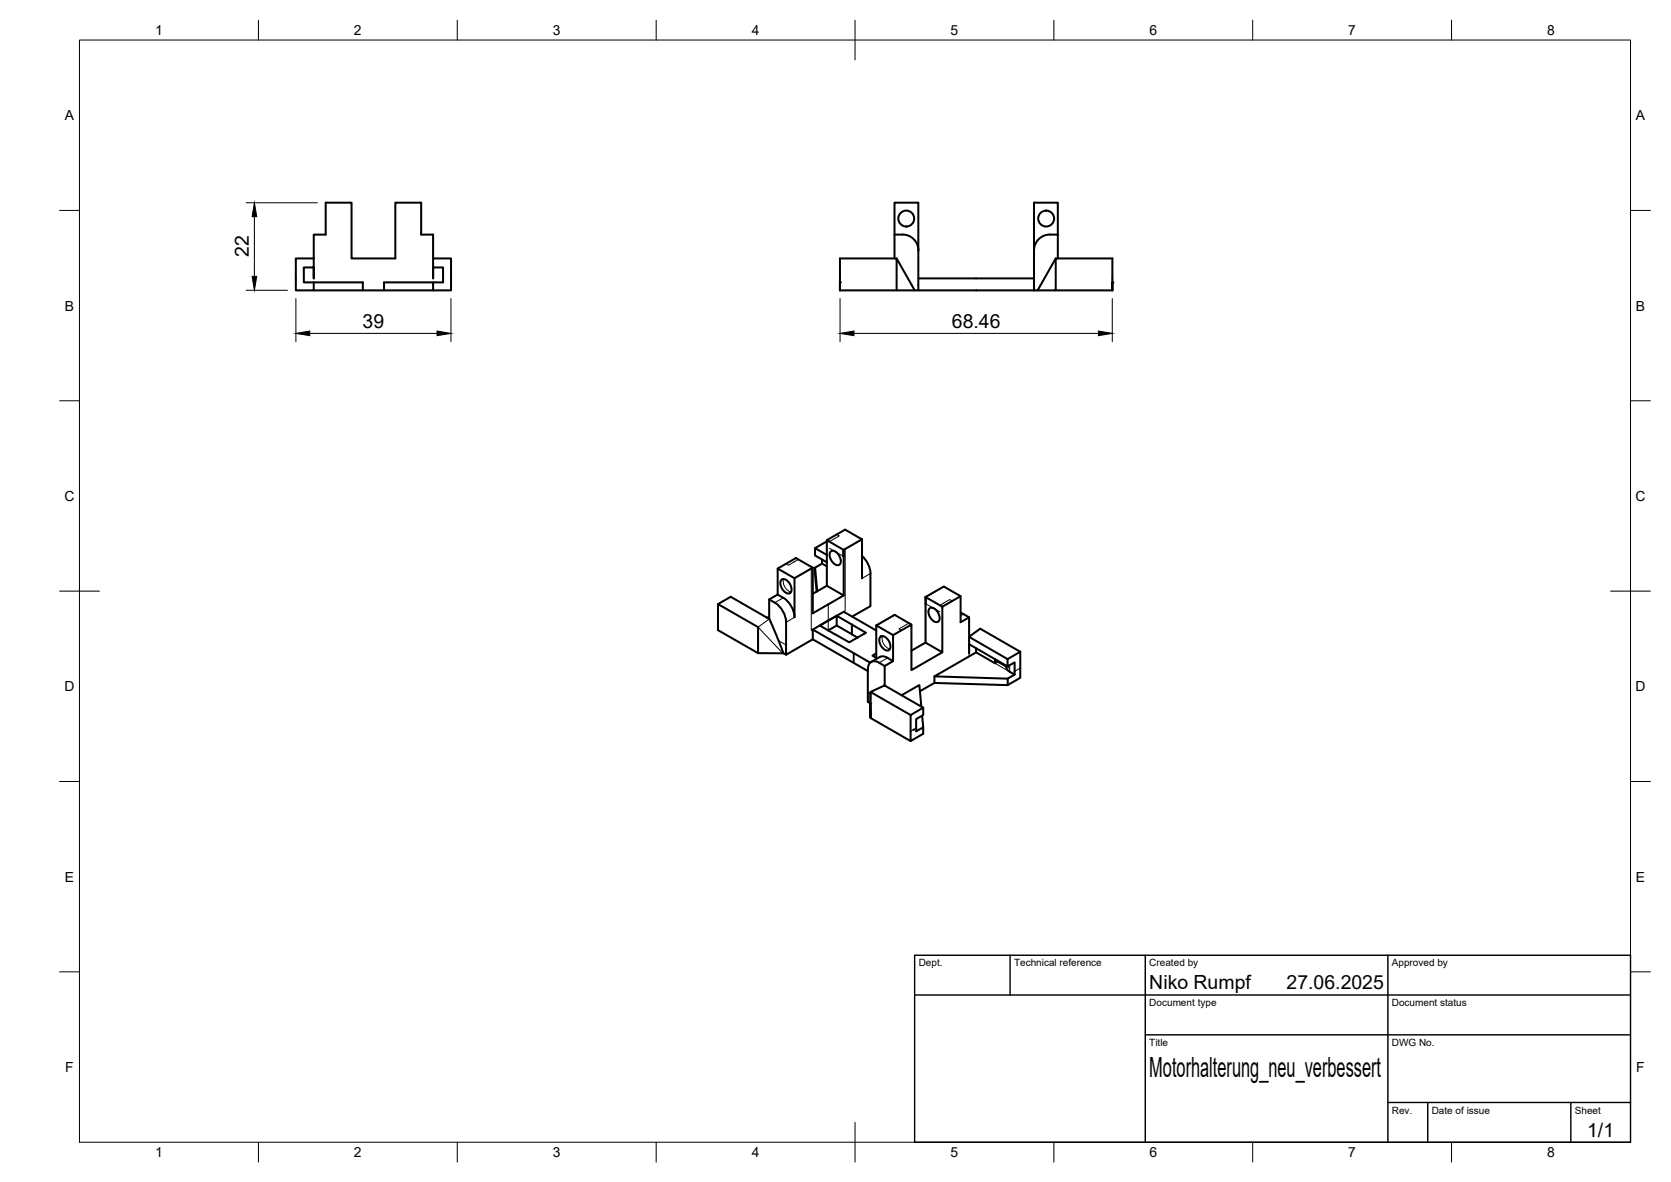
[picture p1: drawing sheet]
<svg xmlns="http://www.w3.org/2000/svg" width="420mm" height="297mm" viewBox="0 0 420 297" stroke-linecap="round" stroke-linejoin="round" font-family="sans-serif">
<!-- layer: Visible -->
<g fill="none" stroke="#000" stroke-width=".51">
<path d="M224.9 59v-8.1h6v12M224.9 59a5.5 5.5 0 0 1 4.9 1.1 4 4 0 0 1 1.1 2.8M224.9 59v5.9M260 50.9h6v8.1a5.4 5.4 0 0 0-4.8 1.1 4 4 0 0 0-1.2 2.8zM266 59v5.9M78.9 64.9v-5.9h3v-8.1h6.5v14h11v-14h6.5v8.1h3v5.9M78.9 64.9h-4.5v8.1h4.5v-2M78.9 64.9v2.3h-2.5v3.8h14.8v2h-12.3M78.9 67.2v2.8M91.2 73h5.4M108.9 71v2h4.5v-8.1h-4.5v2.3h2.5v3.8h-14.8v2h12.3M108.9 67.2v2.8"/>
<path d="M211.2 73h18.8M211.2 71v2v-8.1h14.2v8.1M225.4 64.9l4.6 8.1h30.9M230.9 70h29.1M230.9 63v10M260 63v10M265.5 64.9l-4.6 8.1h4.6v-8.1h14.2v8.1v-2M265.5 73h14.2M204.9 137.8v1.8l3 1.7M204.9 137.8l3 1.7M207.9 135.7v11.5l4.3 2.4v-11.4M207.9 136l-3 1.8"/>
<path d="M208.8 138.7a1.61 1.61 0 0 1 2.3 1.1l.2 .5a1.04 1.04 0 0 1 0 1.3 1.04 1.04 0 0 1-1.3 .3 2.72 2.72 0 0 1-1.2-3.2zM212.1 138.2h.1M212.1 138.2l-4.2-2.5 4.6-2.6 4.2 2.4-4.5 2.7M212.1 138.2v1.6M216.7 139.7l1.4 1.7 .7 2.1 .1 8.8-4.6 2.6M216.7 135.5v9.8M180.5 151.8l10.1 5.8v6.5M192.7 155.2h.7M193.4 155.6l-9.7-5.6-3.2 1.8v6.6l10.1 5.7 6.4 .1M193.4 150.7a6.5 6.5 0 0 1 4.3 5.7M193.4 155.6h.1M193.4 155.6l3.6 8.6"/>
<path d="M195.5 149.4l-2.1 1.3v4.9M196.6 145.6a2.21 2.21 0 0 1 2.4 2.3 .94 .94 0 0 1-.4 1.2 .94 .94 0 0 1-1.2-.3 2.72 2.72 0 0 1-1-2.9zM197.7 156.4v8.1M199.8 145.3v9.8M204.4 142.7v11.4l7.8-4.5M204.4 142.7l-4.3-2.5-4.6 2.7M204.4 142.7l-4.6 2.6-4.3-2.4v6.5a6.6 6.6 0 0 1 4.3 5.7M204.4 158.2v2.5M204.9 142.6l.4 6.1M206.7 141.6l-1.8 1 .6 6M206.7 140.6v1M206.7 141.6l1.2 .7"/>
<path d="M207.9 147.2l-3.5 2M208.3 156l-3.9 2.2 14.4 8.3M208.3 156l-2.2 1.2 7.5 4.2 2-1.2M208.3 156l3.9-2.3 8.1 4.7M210.4 157.2l3.8 2.2M210.4 157.2l-2.1 1.2M210.4 154.7l-2.1 1.3M214.2 157v2.4M214.2 157l-3.8-2.3v2.5M214.2 157l3.5 2-2.1 1.2M214.2 159.4l1.4 .8M220.3 157.2v8.4"/>
<path d="M221.5 159.9a2.21 2.21 0 0 1 2.4 2.3 .94 .94 0 0 1-.4 1.2 .94 .94 0 0 1-1.2-.2 2.72 2.72 0 0 1-1.1-3zM224.6 159.6v6.5a4 4 0 0 0-3.1-1.1l-2.5 1.4M224.6 159.6l4.6-2.6v11.4l7.7-4.5M229.2 157l-4.3-2.5-4.6 2.7 4.3 2.4M232.7 150.1v11.4l4.2 2.4v-11.4M232.7 150.1l4.2 2.4M232.7 150l4.6-2.6 4.2 2.4v6.6l2.2-1.3M232.7 150.1l.1 1.6M233.6 153a1.61 1.61 0 0 1 2.3 1.1l.2 .5a1.04 1.04 0 0 1 .1 1.3 1.04 1.04 0 0 1-1.3 .3 2.72 2.72 0 0 1-1.3-3.2zM241.5 149.8l-4.6 2.7M241.5 154l2.2 1.1v4.9M197 164.1l.7 .4 6.7-3.8 13.8 7.9"/>
<path d="M220.3 164.2l-.9 .6 .9 .5M221 166.5l1.4 .9M221.1 166.5a1.74 1.74 0 0 0-2.1-.1 1.74 1.74 0 0 0-.8 1.8v8.2l.6 .3M222.4 172.3l-3.5 1.6v6.5v-6.5l10.1 5.8M222.4 172.3h.1M222.5 172.3l9.6 5.5M224.6 166.1l-2.2 1.3v4.9M226.7 174.7l4.5-2.5 .5 5.4M231.9 179.8l.2 3-1.7 1v-.8M232.1 177.8l-3.1 1.9v6.5l3.1-1.8v-1.6M232.1 177.8v1.9l-1.7 1v2.3M232.7 161.5l-3.5 2"/>
<path d="M234.9 170v1.6l18.5 .6M234.9 171.6l-3.6 2.1M243.7 160v4.1M243.7 161.9l9.6 5.6M243.7 160l9.6 5.6M243.7 160l2.8-2 10 5.8M245.4 162.9v1l4.8 2.8M245.4 163.9l-10.5 6.1 18.5 .5 1.7-1M250.2 165.6v1.1l.7-.4v-.3M250.9 166.3l2.1 1.2M253.4 170.5v1.7M256.5 163.8l-3.2 1.8v1.9l1.8-1v3a2.84 2.84 0 0 1-2.1-1.9v-.3"/>
<path d="M256.5 163.8v6.5l-3.1 1.9M218.9 180.4l10.1 5.8"/>
<circle cx="227.9" cy="54.9" r="2"/>
<circle cx="263" cy="54.9" r="2"/>
</g>
<g fill="#000">
<circle cx="211.2" cy="71" r=".25"/>
<circle cx="279.7" cy="71" r=".25"/>
<circle cx="208.3" cy="158.4" r=".25"/>
<circle cx="218.8" cy="176.8" r=".25"/>
<circle cx="222.3" cy="172.3" r=".25"/>
<circle cx="229.7" cy="183.4" r=".25"/>
</g>
<!-- layer: Visible Narrow -->
<g fill="none" stroke="#000" stroke-width=".25">
<path d="M208.5 137.8l1.3 .7M210.2 138.7l1.9 1.1M210.4 134.3l.6 .4-2.5 1.4M212.1 139.8h.1M212.1 138.2h.1M212.1 139.8v9.8M212.5 138v15.5l-.3 .2M216.7 135.5l-4.6 2.7M193.4 155.6l-2.8 2 6.2 6.6M196.9 150.2l-2.1 1.3M197.1 145.5a2.72 2.72 0 0 0 1.8 3.3M199.8 155.1l-2.1 1.3"/>
<path d="M200.7 140.6l-2.4 1.4-.7-.3M204 142.9v15.5l.4-.2M204.3 142.6l-4.6 2.7M208.3 151.9v6.5M216.8 145.3v.1M218.9 144.1l-2.2 1.3M221.9 159.8a2.72 2.72 0 0 0 1.9 3.3M225 154.5l-4.6 2.7M228.5 156.6l-2.5 1.4 .7 .4M232.7 151.7l.1 9.8M232.8 151.7l1.9 1.1M235 153l1.3 .8"/>
<path d="M237.4 147.4l-4.6 2.7M239.4 151l-.6-.3-2.5 1.4M242.3 154.3l-.8 .5M246.5 158l-2.8 2v.9M195.8 161l1.8 1v2.5M214.5 164.1v2.4M214.7 164.1v2.5M214.7 164.2v2.4M218.9 174.3l-.6-.3v2.4M219.7 164.6v.4M222.4 172.3l-3.5 1.6-.1 2.9M223.2 165.3l-2.2 1.2"/>
<path d="M243.7 164.1v.9M250.2 166.7l3.7 2.1v-1.6M250.4 165.7l-.2 .1M253.2 167.4l.7 .6M253.4 170.5v1.7M256.5 167.9l-1.4 .8M230.4 183l-1.4 .8M232.1 182.8v1.6"/>
</g>
<!-- layer: BORDER -->
<g fill="none" stroke="#000" stroke-width=".25">
<path d="M20 10.1h390v276.9h-390zM65 5.1v5M115 5.1v5M165 5.1v5M215 5.1v10M265 5.1v5M315 5.1v5M365 5.1v5M15 52.9h5M410 52.9h5M15 100.7h5M410 100.7h5"/>
<path d="M15 148.6h10M405 148.6h10M15 196.4h5M410 196.4h5M15 244.2h5M410 244.2h5M65 287v5M115 287v5M165 287v5M215 282.1v9.9M265 287v5M315 287v5"/>
<path d="M365 287v5"/>
</g>
<!-- layer: TITLEBLOCK -->
<path d="M230 240.1h180v46.9h-180zM230 250h180M254 240.1v9.9M288 240.1v46.9M349 240.1v46.9M288 260.1h122M349 277.1h61M359 277.1v9.9M395 277.1v9.9" fill="none" stroke="#000" stroke-width=".36"/>
<!-- layer: FD_Dimensions -->
<path d="M61.9 51h17.9M64 54.4v15.1M61.9 72.9h10.4M74.4 75v10.9M113.4 75v10.9M211.2 75v10.9M279.7 75v10.9M77.9 83.8h32M214.7 83.8h61.5" fill="none" stroke="#000" stroke-width=".25"/>
<path d="M64 51l.6 3.4h-1.2zM63.4 69.5h1.2l-.6 3.4zM74.4 83.8l3.5-.6v1.2zM109.9 83.2l3.5 .6-3.5 .6zM211.2 83.8l3.5-.6v1.2zM276.2 83.2l3.5 .6-3.5 .6z" fill="#000" stroke="#000" stroke-width=".25"/>
<text font-size="7" x="289" y="270.6">Motorhalterung_neu_verbessert</text>
<g font-size="4.9">
<text x="62.6" y="64.6" transform="rotate(-90 62.6 64.6)">22</text>
<text x="91.2" y="82.3">39</text>
<text x="239.4" y="82.3">68.46</text>
<text x="289" y="248.5">Niko Rumpf</text>
<text x="323.5" y="248.5">27.06.2025</text>
<text x="399.1" y="285.7">1/1</text>
</g>
<g font-size="3.5">
<text x="39" y="8.8">1</text>
<text x="89" y="8.8">2</text>
<text x="139" y="8.8">3</text>
<text x="189" y="8.8">4</text>
<text x="239" y="8.8">5</text>
<text x="289" y="8.8">6</text>
<text x="339" y="8.8">7</text>
<text x="389" y="8.8">8</text>
<text x="16.3" y="30.2">A</text>
<text x="411.3" y="30.2">A</text>
<text x="16.3" y="78">B</text>
<text x="411.3" y="78">B</text>
<text x="16.2" y="125.9">C</text>
<text x="411.2" y="125.9">C</text>
<text x="16.2" y="173.7">D</text>
<text x="411.2" y="173.7">D</text>
<text x="16.3" y="221.6">E</text>
<text x="411.3" y="221.6">E</text>
<text x="16.4" y="269.4">F</text>
<text x="411.4" y="269.4">F</text>
<text x="39" y="290.8">1</text>
<text x="89" y="290.8">2</text>
<text x="139" y="290.8">3</text>
<text x="189" y="290.8">4</text>
<text x="239" y="290.8">5</text>
<text x="289" y="290.8">6</text>
<text x="339" y="290.8">7</text>
<text x="389" y="290.8">8</text>
</g>
<g font-size="2.5">
<text x="231" y="242.9">Dept.</text>
<text x="255" y="242.9">Technical reference</text>
<text x="289" y="242.9">Created by</text>
<text x="350" y="242.9">Approved by</text>
<text x="289" y="252.8">Document type</text>
<text x="350" y="252.8">Document status</text>
<text x="289" y="262.9">Title</text>
<text x="350" y="262.9">DWG No.</text>
<text x="350" y="279.9">Rev.</text>
<text x="360" y="279.9">Date of issue</text>
<text x="396" y="279.9">Sheet</text>
</g>
</svg>
